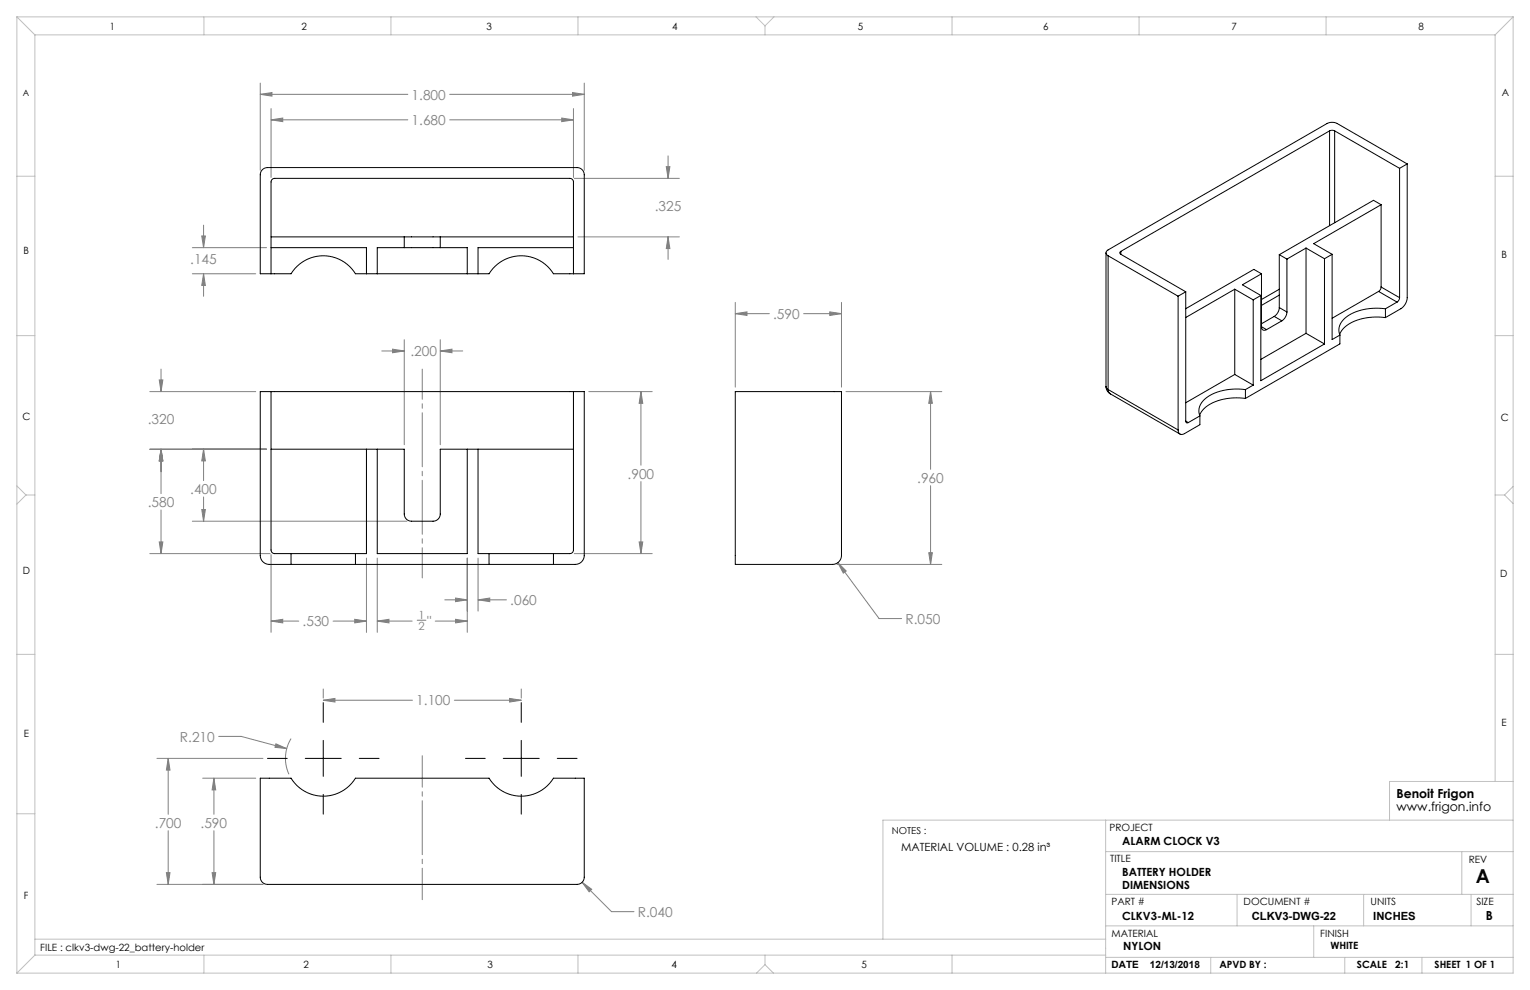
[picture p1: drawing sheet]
<svg xmlns="http://www.w3.org/2000/svg" width="432mm" height="279mm" viewBox="0 0 432 279" stroke-linecap="round" stroke-linejoin="round" font-family="sans-serif">
<g fill="none" stroke="#808080" stroke-width=".28">
<path d="M73.4 26.6l3.4-.5v1zM73.4 23.5v24.6M73.4 26.6h41.7M76.5 33.8l3.3-.5v1zM76.5 30.6v19.5M76.5 33.8h38.6M126.9 33.8h34.9M126.9 26.6h38M158.5 33.3l3.3 .5-3.3 .5zM161.6 26.1l3.3 .5-3.3 .5zM161.8 30.6v19.5M164.9 23.5v24.6"/>
<path d="M162.1 50.3h29.6M188 47h1.1l-.6 3.3zM188.5 44v6.3M54.3 69.9h20.9M54.3 77.3h17.9M56.9 66.6h1.1l-.6 3.3zM57.4 77.3l.6 3.3h-1.1zM57.4 63.5v6.4M57.4 77.3v6.3M163.1 66.9h28.6M188.5 66.9l.6 3.3h-1.1zM188.5 66.9v6.3"/>
<path d="M107.7 99h6.4M110.8 98.5l3.3 .5-3.3 .6zM114.1 95.9v29.6M124.2 99l3.4-.5v1.1zM124.2 95.9v29.6M124.2 99h6.4M207.5 88.5l3.3-.5v1zM207.5 85.3v24M207.5 88.5h9.6M226.8 88.5h10.7M234.2 88l3.3 .5-3.3 .5zM237.5 85.3v24"/>
<path d="M42.3 110.5h29.9M44.9 107.2h1.1l-.6 3.3zM45.4 104.2v6.3M166.2 110.5h17.9M180.9 110.5l.5 3.3h-1zM180.9 110.5v20.8M238.8 110.5h27M262.6 110.5l.5 3.3h-1zM262.6 110.5v22M42.3 126.8h32.9M45.4 126.8l.6 3.3h-1.1zM45.4 126.8v12.5"/>
<path d="M57.4 126.8l.6 3.3h-1.1zM57.4 126.8v8.8M180.9 135.9v20.3M262.6 137.1v22.2M42.3 156.2h33.9M44.9 152.9h1.1l-.6 3.3zM45.4 143.9v12.3M54.3 147.1h60.6M56.9 143.8h1.1l-.6 3.3zM57.4 140.3v6.8M76.5 156.5v22M103.4 157.5v21"/>
<path d="M106.5 157.5v21M131.9 157.5v21M134.9 157.5v15M162.1 156.2h22M180.4 152.9h1l-.5 3.3zM236.2 159.3h29.6M236.5 158.8l2.3 2.3-.8 .7zM236.5 158.8l11.6 15.8h6.4M262.1 156h1l-.5 3.3zM76.5 175.3l3.3-.5v1zM76.5 175.3h7.8M94 175.3h9.4"/>
<path d="M100.1 174.8l3.3 .5-3.3 .5zM106.5 175.3l3.3-.5v1zM106.5 175.3h9.8M117.7 175h2.5M122.8 175.3h9.1M125.5 169.3h6.4M128.6 174.8l3.3 .5-3.3 .5zM128.6 168.8l3.3 .5-3.3 .5zM134.9 169.3l3.3-.5v1zM134.9 169.3h8M91.2 197.6l3.3-.5v1zM91.2 194.4v2.6"/>
<path d="M91.2 197.6h25.2M128.2 197.6h18.9M143.8 197.1l3.3 .5-3.3 .5zM147.1 194.4v2.6M44.3 214h29.9M47.5 214l.5 3.3h-1zM47.5 214v15.8M57.2 219.6h15M60.4 219.6l.5 3.3h-1zM60.4 219.6v10.2M61.7 207.8h6.4l12.8 3.5M77.9 209.9l3 1.4-3.3-.4z"/>
<path d="M82.1 208.5a10.7 10.7 0 0 0-.6 10M47.5 234.4v15.2M60.4 234.4v15.2M44.3 249.6h29.9M47 246.3h1l-.5 3.3zM59.9 246.3h1l-.5 3.3zM164.3 249l2.7 2-.7 .7zM164.3 249l8.3 8.3h6.3"/>
</g>
<path d="M91.2 198.3v5.6M147.1 198.3v5.6M75.5 214h5.6M86.1 214h10.2M91.2 209v10.1M101.4 214h5.6M131.4 214h5.5M142 214h10.2M147.1 209v10.1M157.3 214h5.6M91.2 224.2v5.6M147.1 224.2v5.6" fill="none" stroke="#000" stroke-width=".28"/>
<path d="M119.2 104.2v58.9" fill="none" stroke="#808080" stroke-width=".28" stroke-dasharray="15.2 1.3 1.3 1.3" stroke-dashoffset="6.7"/>
<path d="M119.2 213.3v40.6" fill="none" stroke="#808080" stroke-width=".28" stroke-dasharray="15.2 1.3 1.3 1.3" stroke-dashoffset="6.3"/>
<g fill="none" stroke="#c0c0c0" stroke-width=".28">
<path d="M4.8 4.8l5 5M4.8 4.8h422.2M4.8 4.8v269.8M9.8 9.8h412.2M9.8 9.8v259.8M57.5 4.8v5M110.3 4.8v5M163.1 4.8v5M213.4 4.8l2.5 2.5M215.9 7.3v2.5M218.4 4.8l-2.5 2.5M268.7 4.8v5"/>
<path d="M321.5 4.8v5M374.3 4.8v5M422 9.8v210.7M427 4.8l-5 5M427 4.8v269.8h-422.2M4.8 49.7h5M422 49.7h5M4.8 94.7h5M422 94.7h5M4.8 137.1l2.5 2.6M7.3 139.7l-2.5 2.6M7.3 139.7h2.5"/>
<path d="M422 139.7h2.6M424.6 139.7l2.4 2.4M427 137.3l-2.4 2.4M4.8 184.7h5M422 184.7h5M4.8 229.7h5M312 231.5v43.1M427 231.5h-177.8v33.6M427 220.5h-34.8v11M312 240.3h115M312 252.4h115M349.1 252.4v8.9"/>
<path d="M384.9 252.4v8.9M412.6 240.3v12.1M415.2 252.4v8.9M9.8 265.1h302.2M9.8 269.6l-5 5M9.8 269.6h302.2M57.5 269.6v5M110.3 269.6v5M163.1 269.6v5M215.9 272.2l-2.4 2.4M215.9 272.2l2.4 2.4M215.9 269.6v2.6"/>
<path d="M268.7 269.6v5M312 270.2h115M312 261.3h115M341.7 270.2v4.4M370.8 261.3v8.9M379.5 270.2v4.4M401.3 270.2v4.4"/>
</g>
<path d="M110.8 98.5l3.3 .5-3.3 .6zM124.2 99l3.4-.5v1.1zM128.6 174.8l3.3 .5-3.3 .5zM106.5 175.3l3.3-.5v1zM100.1 174.8l3.3 .5-3.3 .5zM76.5 175.3l3.3-.5v1zM128.6 168.8l3.3 .5-3.3 .5zM134.9 169.3l3.3-.5v1zM45.4 126.8l.6 3.3h-1.1zM44.9 152.9h1.1l-.6 3.3zM56.9 143.8h1.1l-.6 3.3zM57.4 126.8l.6 3.3h-1.1zM45.4 126.8l.6 3.3h-1.1zM44.9 107.2h1.1l-.6 3.3zM180.4 152.9h1l-.5 3.3zM180.9 110.5l.5 3.3h-1zM188.5 66.9l.6 3.3h-1.1zM188 47h1.1l-.6 3.3zM158.5 33.3l3.3 .5-3.3 .5zM76.5 33.8l3.3-.5v1zM73.4 26.6l3.4-.5v1zM161.6 26.1l3.3 .5-3.3 .5zM56.9 66.6h1.1l-.6 3.3zM57.4 77.3l.6 3.3h-1.1zM91.2 197.6l3.3-.5v1zM143.8 197.1l3.3 .5-3.3 .5zM77.9 209.9l-.3 1 3.3 .4zM47 246.3h1l-.5 3.3zM47.5 214l.5 3.3h-1zM60.4 219.6l.5 3.3h-1zM59.9 246.3h1l-.5 3.3zM164.3 249l2 2.7 .7-.7zM207.5 88.5l3.3-.5v1zM234.2 88l3.3 .5-3.3 .5zM262.6 110.5l.5 3.3h-1zM262.1 156h1l-.5 3.3zM236.5 158.8l1.5 3 .8-.7z" fill="#808080"/>
<g fill="none" stroke="#000" stroke-width=".28">
<path d="M375.2 36.9l.8-.1 .7 .1M375.2 36.9l-58.9 34M375.2 36.9v26.8M376.7 36.9l18.3 10.6M376.7 36.9v26M389.8 57.8l-19.1 11 5.3 3M389.8 57.8l-2.2-1.3-26.6 15.4M389.8 57.8v23.2M395 47.5v36.5M397.1 46.3l-19.7-11.4a3.2 3.2 0 0 0-2.9 0l-61.8 35.6a.88 .88 0 0 0-.6 .9 .88 .88 0 0 0 .6 .8M397.1 46.3v37.7a4 4 0 0 1-1.7 3.1l-4.4 2.5M397.1 46.3l-2.1 1.2"/>
<path d="M76.5 77.3v-25.9a1.02 1.02 0 0 1 1-1.1h83.3a1.02 1.02 0 0 1 1 1.1v25.9M76.5 77.3h-3.1v-28a2.03 2.03 0 0 1 2.1-2h87.4a2.03 2.03 0 0 1 2 2v28h-3.1M76.5 77.3h5.6a10.7 10.7 0 0 1 18.2 0h37.7a10.7 10.7 0 0 1 18.2 0h5.6M76.5 69.9h26.9v7.4M76.5 66.9h37.6M114.1 69.9h10.1M114.1 66.9h10.1M114.1 69.9h-7.6v7.4M114.1 66.9v3M124.2 69.9h7.7v7.4M124.2 66.9v3M124.2 66.9h37.6"/>
<path d="M161.8 69.9h-26.9v7.4M312.1 71.4v37.7M312.7 72.2l19.8 11.4M312.7 72.2v37.7M316.3 70.9a.44 .44 0 0 0-.3 .5 .44 .44 0 0 0 .3 .4M316.3 71.8l18.3 10.5M316.3 70.9v.9M356 77.3l-5.4 3.1 5.2 3M356 77.3l-2.1-1.3-19.3 11.1M356 77.3v14.9M361 71.9l2.2 1.2M361 71.9v14.9"/>
<path d="M363.2 73.1v15M368.6 70v24.1M368.6 70l-5.4 3.1M368.6 70l5.2 3M373.8 73v24.1M376 71.8l-2.2 1.2M376 71.8v24l2.1-1.2M332.5 83.6v37.7M334.6 82.3v36.6a.44 .44 0 0 0 .3 .4 .44 .44 0 0 0 .5 0M334.6 82.3l-2.1 1.3M348.5 81.6l-13.9 8M348.5 81.6l5.2 3"/>
<path d="M348.5 81.6v24.1M353.7 84.6v24.1M355.8 83.4l-2.1 1.2M355.8 83.4v24l18-10.3M356 92.2a.88 .88 0 0 0 .4 .9 .88 .88 0 0 0 1.1-.1M356 92.2l1.5 .8M359.6 89.3l2.2 1.2M359.6 89.3l-3.6 2.1M361 86.8a3.2 3.2 0 0 1-1.4 2.5M361 86.8l2.2 1.3M361 81.6l-5 2.9M361 83.3l-5 2.9"/>
<path d="M361.8 90.5l-4.3 2.5M363.2 88.1a3.2 3.2 0 0 1-1.4 2.4M368.6 94.1l-12.8 7.3M368.6 94.1l5.2 3M378.1 94.6v2.5l-26.6 15.3M389.1 82.3l-13.1 7.5M389.1 82.3l5.2 3M389.8 81l-.2 .7-.5 .6M389.8 81l5.2 3M391 87.1a14.1 14.1 0 0 0-12.1 3.4 3.9 3.9 0 0 0-.8 4.1M391 89.6a14.1 14.1 0 0 0-12.1 3.4l-.8 1.4M391 87.1v2.5"/>
<path d="M394.3 85.3l-3.3 1.8M395 84l-.2 .7-.5 .6M76.5 110.5v44.7a1.02 1.02 0 0 0 1 1h4.6M76.5 110.5h-3.1v46.3a2.54 2.54 0 0 0 2.6 2.5h6.1M76.5 110.5h85.3M161.8 110.5v44.7a1.02 1.02 0 0 1-1 1h-4.6M161.8 110.5h3.1v46.3a2.54 2.54 0 0 1-2.6 2.5h-6.1M207.5 110.5h30v46.3a2.54 2.54 0 0 1-2.6 2.5h-27.4zM312.1 109.1l.3 1.1 1 1M312.1 109.1l.6 .8M312.7 109.9l.2 .7 .5 .6M312.7 109.9l19.8 11.4"/>
<path d="M313.4 111.2l19.6 11.3M334.6 118.9l.8 .4M338.6 117.4v2.5l-4.3 2.5a1.1 1.1 0 0 1-1.3 .1 1.1 1.1 0 0 1-.5-1.2M338.6 117.4l-3.2 1.9M348.5 105.7l-13.9 8M348.5 105.7l5.2 3M351.5 110a14.1 14.1 0 0 0-12.1 3.3 3.9 3.9 0 0 0-.8 4.1M351.5 112.4a14.1 14.1 0 0 0-12.1 3.4l-.8 1.4M351.5 110v2.4M353.7 108.7l-2.2 1.3M76.5 126.8h37.6v18.3a2.03 2.03 0 0 0 2 2h6.1a2.03 2.03 0 0 0 2-2v-18.3h37.6M103.4 126.8v29.4h-3.1"/>
<path d="M106.5 126.8v29.4h25.4v-29.4M134.9 126.8v29.4h3.1M82.1 156.2h18.2M82.1 159.3h18.2M82.1 156.2v3.1M100.3 159.3h37.7M100.3 156.2v3.1M138 156.2h18.2M138 159.3h18.2M138 156.2v3.1M156.2 156.2v3.1M73.4 219.6h8.7a10.7 10.7 0 0 0 18.2 0h37.7a10.7 10.7 0 0 0 18.2 0h8.7v28a2.03 2.03 0 0 1-2 2h-87.4a2.03 2.03 0 0 1-2.1-2z"/>
</g>
<text font-size="5.4" x="416.5" y="249.1">A</text>
<g font-size="3.9" fill="#808080">
<text x="116.2" y="28.1">1.800</text>
<text x="116.2" y="35.3">1.680</text>
<text x="184.8" y="59.5">.325</text>
<text x="53.7" y="74.5">.145</text>
<text x="218.2" y="90">.590</text>
<text x="115.8" y="100.5">.200</text>
<text x="41.7" y="119.7">.320</text>
<text x="177.1" y="135.1">.900</text>
<text x="258.9" y="136.2">.960</text>
<text x="41.7" y="143.1">.580</text>
<text x="53.7" y="139.4">.400</text>
<text x="144" y="170.8">.060</text>
<text x="85.4" y="176.8">.530</text>
<text x="120.6" y="176.6">&quot;</text>
<text x="255.5" y="176">R.050</text>
<text x="117.5" y="199.1">1.100</text>
<text x="50.8" y="209.3">R.210</text>
<text x="43.7" y="233.6">.700</text>
<text x="56.6" y="233.6">.590</text>
<text x="180" y="258.8">R.040</text>
</g>
<g font-size="3.5">
<text x="394.1" y="225.3">Benoit Frigon</text>
<text x="394.1" y="228.8">www.frigon.info</text>
<text x="419.3" y="259.7">B</text>
</g>
<g font-size="3.2" fill="#808080">
<text x="118.1" y="174.6">1</text>
<text x="118.1" y="177.8">2</text>
</g>
<g font-size="3.2">
<text x="316.7" y="238.4">ALARM CLOCK V3</text>
<text x="254.3" y="240.1">MATERIAL VOLUME : 0.28 in³</text>
<text x="316.7" y="250.8">DIMENSIONS</text>
<text x="316.7" y="247.3">BATTERY HOLDER</text>
<text x="316.7" y="259.7">CLKV3-ML-12</text>
<text x="353.3" y="259.7">CLKV3-DWG-22</text>
<text x="387.6" y="259.7">INCHES</text>
<text x="317" y="268.2">NYLON</text>
</g>
<g font-size="2.8">
<text x="31" y="8.5">1</text>
<text x="85.1" y="8.5">2</text>
<text x="137.3" y="8.5">3</text>
<text x="189.7" y="8.5">4</text>
<text x="242.1" y="8.5">5</text>
<text x="294.4" y="8.5">6</text>
<text x="347.6" y="8.5">7</text>
<text x="400.3" y="8.5">8</text>
<text x="423.8" y="27.2">A</text>
<text x="6.7" y="71.8">B</text>
<text x="423.8" y="72.8">B</text>
<text x="6.4" y="118.6">C</text>
<text x="423.5" y="118.9">C</text>
<text x="6.5" y="162.1">D</text>
<text x="423.4" y="163">D</text>
<text x="6.7" y="207.9">E</text>
<text x="423.7" y="204.9">E</text>
<text x="313.1" y="234.6">PROJECT</text>
<text x="313.3" y="243.2">TITLE</text>
<text x="414.5" y="243.6">REV</text>
<text x="6.7" y="253.8">F</text>
<text x="313.7" y="255.3">PART #</text>
<text x="351" y="255.3">DOCUMENT #</text>
<text x="386.8" y="255.3">UNITS</text>
<text x="416.7" y="255.3">SIZE</text>
<text x="11.4" y="268.4">FILE : clkv3-dwg-22_battery-holder</text>
<text x="313.7" y="264.6">MATERIAL</text>
<text x="372.6" y="264.5">FINISH</text>
<text x="375.5" y="267.9">WHITE</text>
<text x="32.7" y="273.3">1</text>
<text x="85.7" y="273.3">2</text>
<text x="137.6" y="273.3">3</text>
<text x="189.6" y="273.3">4</text>
<text x="243.2" y="273.2">5</text>
<text x="313.7" y="273.3">DATE</text>
<text x="324.5" y="273.3">12/13/2018</text>
<text x="344.1" y="273.1">APVD BY :</text>
<text x="383" y="273.1">SCALE</text>
<text x="393.8" y="273.1">2:1</text>
<text x="404.9" y="273.1">SHEET 1 OF 1</text>
</g>
<text font-size="2.7" x="251.7" y="235.2">NOTES :</text>
<text font-size="2.5" x="6.4" y="27">A</text>
</svg>
